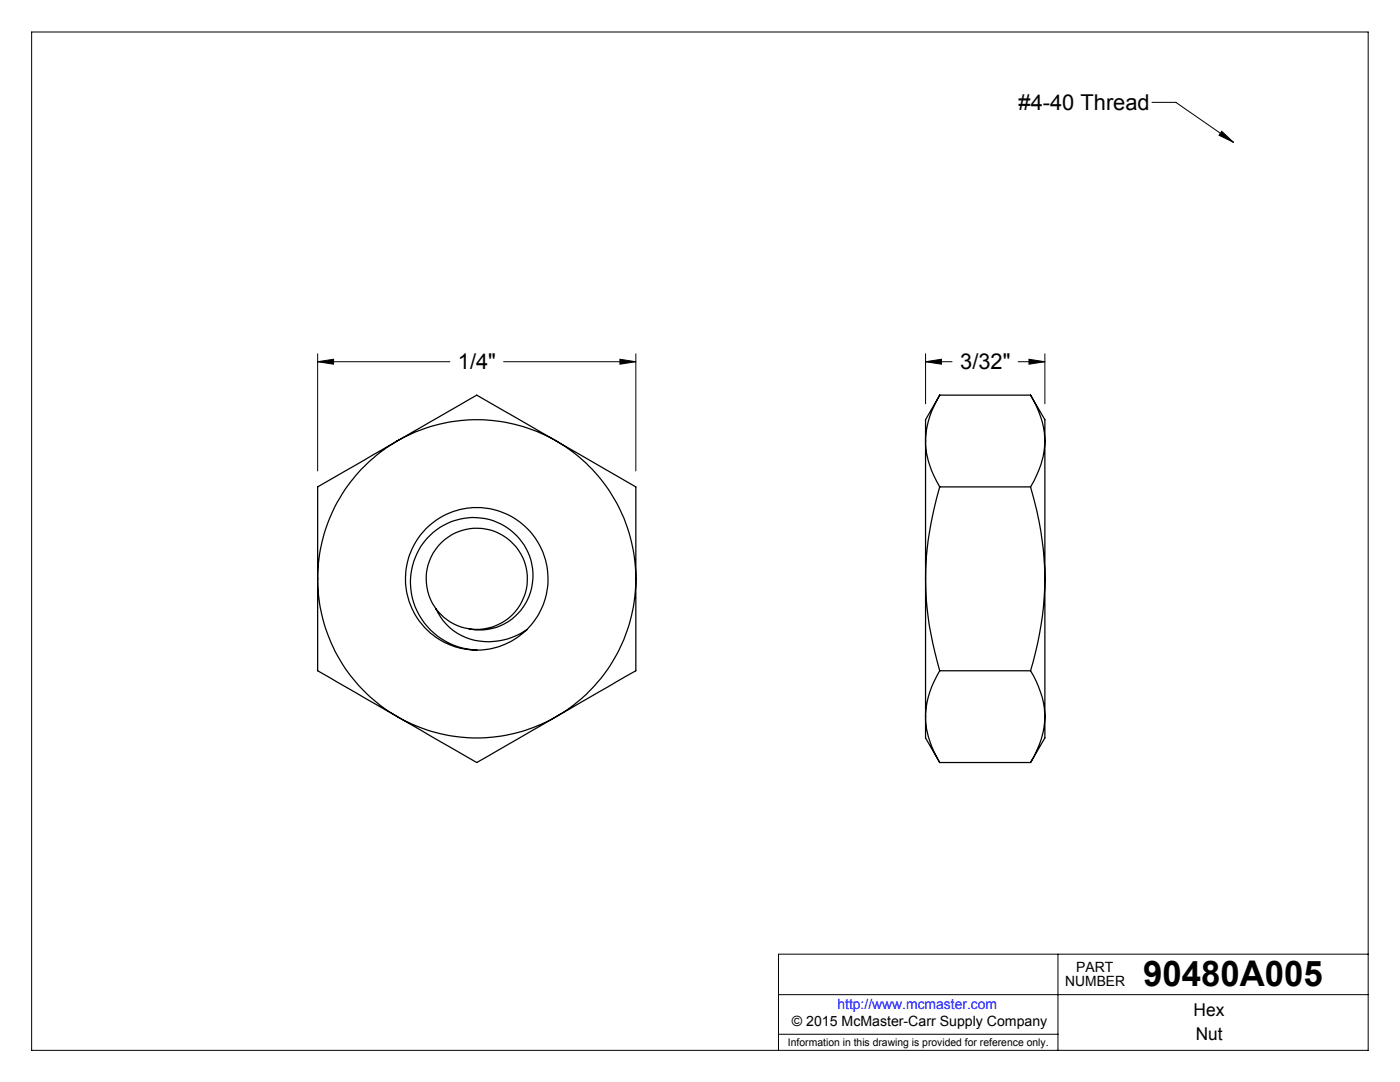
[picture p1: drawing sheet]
<svg xmlns="http://www.w3.org/2000/svg" width="279mm" height="216mm" viewBox="0 0 279 216" stroke-linecap="round" stroke-linejoin="round" font-family="sans-serif">
<g fill="none" stroke="#000" stroke-width=".2">
<path d="M6.3 6.4h266.7v203.2h-266.7zM229.9 20.4h4.8l11.5 8M243.8 26.2l2.4 2.2-2.9-1.4zM63.4 72.2l3.2-.5v1zM63.4 70.6v23.4M63.4 72.2h26.4M100.5 72.2h26.4M123.7 71.7l3.2 .5-3.2 .5zM126.9 70.6v23.4M184.7 72.2l3.2-.5v1zM184.7 72.2h5.3M184.7 70.6v10"/>
<path d="M203.2 72.2h5.3M205.4 71.7l3.1 .5-3.1 .5zM208.5 70.6v10M155.4 198.5h117.6M211.1 190.4v19.2M273 190.4h-117.6v19.2M155.4 206.4h55.7"/>
</g>
<g fill="#000">
<path d="M243.8 26.2l2.4 2.2-2.9-1.4z"/>
<path d="M63.4 72.2l3.2-.5v1zM123.7 71.7l3.2 .5-3.2 .5zM205.4 71.7l3.1 .5-3.1 .5zM184.7 72.2l3.2-.5v1z"/>
</g>
<g fill="none" stroke="#000" stroke-width=".25">
<path d="M187.5 78.8a18.2 18.2 0 0 0-2.8 9.2M187.5 78.8l-2.8 4.9v4.3M187.5 78.8h18.2M205.7 78.8a18.7 18.7 0 0 1 2.8 9.2M205.7 78.8l2.8 4.9v4.3M79.3 88a31.9 31.9 0 0 0-15.9 27.5M79.3 88a31.9 31.9 0 0 1 31.7 0M79.3 88l15.8-9.2 15.9 9.2M79.3 88l-15.9 9.2v18.3M111 88a31.9 31.9 0 0 1 15.9 27.5M111 88l15.9 9.2v18.3M184.7 88a17.5 17.5 0 0 0 2.8 9.2"/>
<path d="M184.7 88v27.5M187.5 97.2a66.9 66.9 0 0 0-2.8 18.3M187.5 97.2h18.2M205.7 97.2a65.1 65.1 0 0 1 2.8 18.3M208.5 88a18.1 18.1 0 0 1-2.8 9.2M208.5 88v27.5M63.4 115.5a31.8 31.8 0 0 0 15.9 27.5M63.4 115.5v18.3l15.9 9.2M126.9 115.5a31.8 31.8 0 0 1-15.9 27.5M126.9 115.5v18.3l-15.9 9.2M184.7 115.5a63.8 63.8 0 0 0 2.8 18.3M184.7 115.5v27.5"/>
<path d="M208.5 115.5a65.5 65.5 0 0 1-2.8 18.3M208.5 115.5v27.5M87 121.5a11.5 11.5 0 0 0 13.4 6.2l2.6-.9 2.1-1.1M87 121.5a10.8 10.8 0 0 0 12.3 3.6 10.8 10.8 0 0 0 7.1-10.7 12 12 0 0 0-7.9-10.4 12 12 0 0 0-12.7 2.9 13.5 13.5 0 0 0-2.8 14.5 13.5 13.5 0 0 0 12.1 8.3M87 121.5a10.1 10.1 0 0 1 4.4-15.4 10.1 10.1 0 0 1 13.8 8.2 10.1 10.1 0 0 1-11.5 11.2M105.1 125.7a14.2 14.2 0 0 0-2.7-22.5 14.2 14.2 0 0 0-20.9 8.5 14.2 14.2 0 0 0 13.6 18M105.1 125.7a14.4 14.4 0 0 1-10 4M187.5 133.8a18.2 18.2 0 0 0-2.8 9.2M187.5 133.8h18.2M205.7 133.8a18.7 18.7 0 0 1 2.8 9.2M79.3 143a31.7 31.7 0 0 0 31.7 0M79.3 143l15.8 9.2 15.9-9.2"/>
<path d="M184.7 143a17.5 17.5 0 0 0 2.8 9.2M184.7 143v4.2l2.8 5M187.5 152.2h18.2M208.5 143a18.1 18.1 0 0 1-2.8 9.2M208.5 143v4.2l-2.8 5"/>
</g>
<text font-size="7.1" x="228.1" y="196.8">90480A005</text>
<g font-size="4.4">
<text x="203.3" y="21.9">#4-40 Thread</text>
<text x="91.4" y="73.6">1/4&quot;</text>
<text x="191.6" y="73.6">3/32&quot;</text>
</g>
<g font-size="3.5">
<text x="238.2" y="202.8">Hex</text>
<text x="238.6" y="207.5">Nut</text>
</g>
<g font-size="2.8">
<text x="212.6" y="196.8">NUMBER</text>
<text x="214.8" y="194">PART</text>
<text x="158" y="204.7">© 2015 McMaster-Carr Supply Company</text>
</g>
<text font-size="2.8" fill="#00f" x="167.1" y="201.4">http://www.mcmaster.com</text>
<text font-size="2.1" x="157.3" y="208.6">Information in this drawing is provided for reference only.</text>
</svg>
